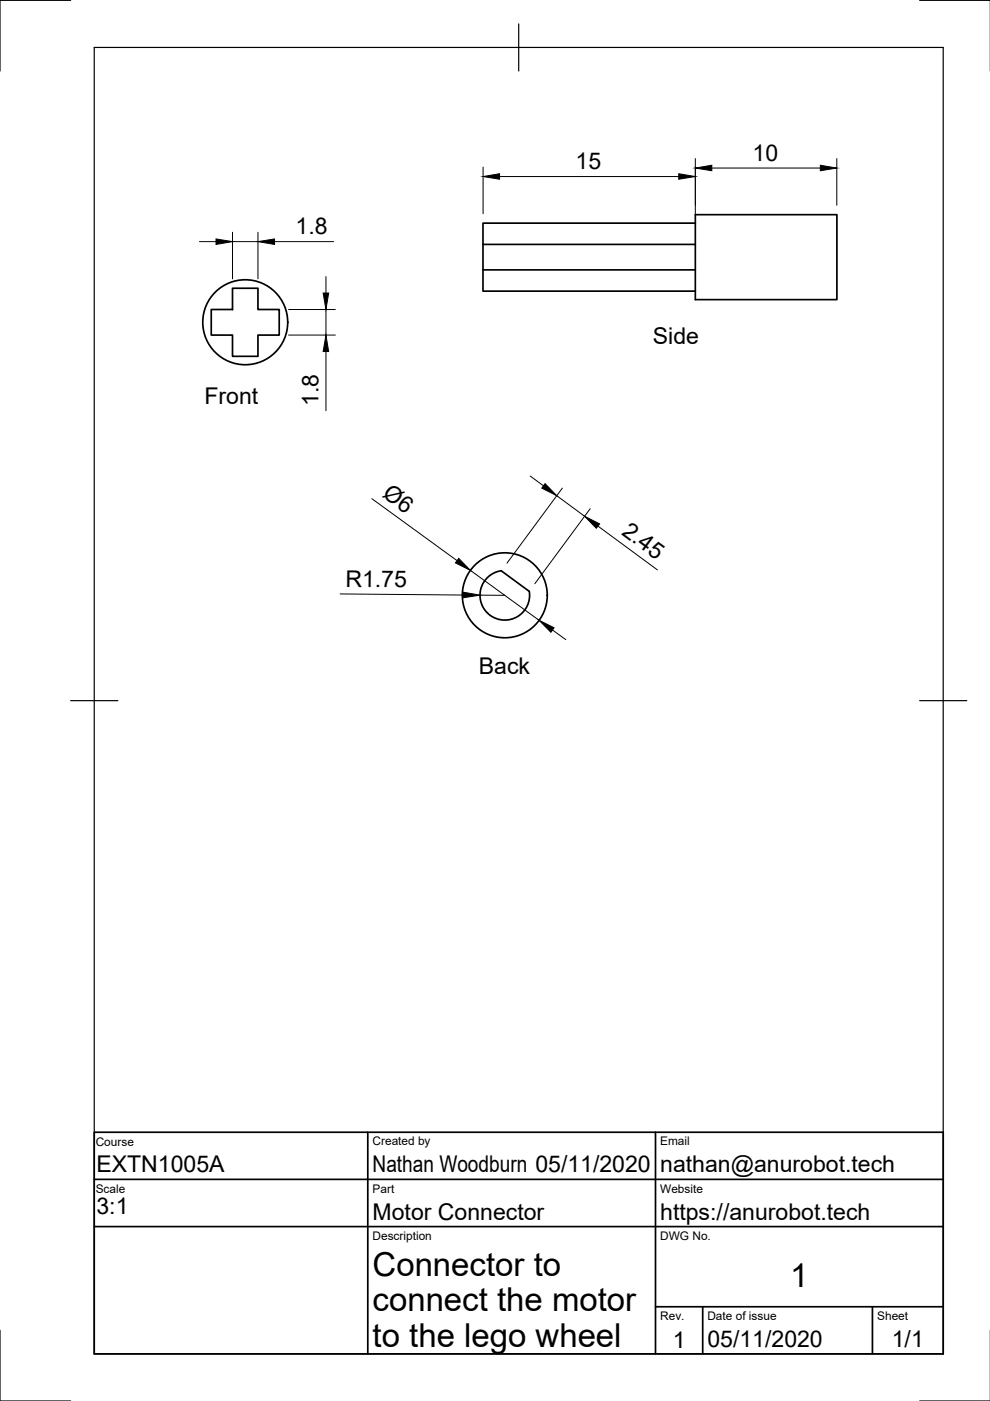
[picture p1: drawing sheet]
<svg xmlns="http://www.w3.org/2000/svg" width="210mm" height="297mm" viewBox="0 0 210 297" stroke-linecap="round" stroke-linejoin="round" font-family="sans-serif">
<!-- layer: Visible -->
<g fill="none" stroke="#000" stroke-width=".36">
<path d="M102.4 51.8v5.4h45M102.4 57.2v4.5h45M147.4 47.3h-45v4.5h45M147.4 45.5h30v18h-30zM49.3 61.1h5.4v4.5h4.5v5.4h-4.5v4.6h-5.4v-4.6h-4.5v-5.4h4.5zM103.5 122.3a5.3 5.3 0 0 1 2.8-1.3l5.9 4.4a5.3 5.3 0 0 1-6.9 5.8 5.3 5.3 0 0 1-1.8-8.9z"/>
<circle cx="52" cy="68.3" r="9"/>
<circle cx="107" cy="126.2" r="9"/>
</g>
<!-- layer: Border -->
<path d="M15 .1h-15v15M20 10.1h180v276.9h-180zM110 5.1v10M195 .1h15M15 148.6h10M195 148.6h10M0 282.1v14.9h15M195 297h15" fill="none" stroke="#000" stroke-width=".25"/>
<!-- layer: TitleBlock -->
<path d="M20 240.1h180v46.9h-180zM20 250h180M78 240.1v46.9M139 240.1v46.9M20 260.1h180M139 277.1h61M149 277.1v9.9M185 277.1v9.9" fill="none" stroke="#000" stroke-width=".36"/>
<!-- layer: Dimensions -->
<g fill="none" stroke="#000" stroke-width=".21">
<path d="M102.4 35.4v9.9M105.9 37.4h38M147.4 33.6v11.7M150.9 35.6h23M177.4 33.6v9.9M42.3 51.2h3.5M49.3 49.2v9.9M49.3 51.2h5.4M54.7 49.2v9.9M58.2 51.2h12.5M69.1 58.6v3.5M61.2 65.6h9.9"/>
<path d="M61.2 71h9.9M69.1 65.6v5.4M69.1 74.5v12.6M78.8 105.7l18.1 13.2M112.4 100.9l2.8 2.1M118 105.1l6 4.4M119.2 103.5l-11.7 15.9M125.1 107.9l-11.7 15.9M126.8 111.5l12.6 9.3M72.1 125.9l26.2 .3M99.7 120.9l14.6 10.6M101.8 126.2h5.2"/>
<path d="M117.1 133.6l2.9 2"/>
</g>
<g fill="#000" stroke="#000" stroke-width=".21">
<path d="M102.4 37.4l3.5-.6v1.2zM143.9 36.8l3.5 .6-3.5 .6zM147.4 35.6l3.5-.6v1.2zM173.9 35l3.5 .6-3.5 .6zM45.8 50.7l3.5 .5-3.5 .6zM54.7 51.2l3.5-.5v1.1zM68.5 62.1h1.2l-.6 3.5zM69.1 71l.6 3.5h-1.2zM97.3 118.4l2.4 2.5-3.1-1.6zM115.6 102.5l2.4 2.6-3.1-1.6zM124 109.5l3.1 1.6-.7 .9zM98.3 125.6l3.5 .6-3.5 .5z"/>
<path d="M114.3 131.5l3.2 1.6-.7 1z"/>
</g>
<g font-size="7">
<text x="79" y="270.6">Connector to</text>
<text x="167.5" y="273">1</text>
<text x="79" y="278.1">connect the motor</text>
<text x="79" y="285.5">to the lego wheel</text>
</g>
<g font-size="4.9">
<text x="122" y="35.9">15</text>
<text x="159.6" y="34.1">10</text>
<text x="62.7" y="49.7">1.8</text>
<text x="138.4" y="73">Side</text>
<text x="43.3" y="85.6">Front</text>
<text x="67.5" y="86.1" transform="rotate(-90 67.5 86.1)">1.8</text>
<text x="80.9" y="105.2" transform="rotate(36 80.9 105.2)">Ø6</text>
<text x="131.6" y="113.2" transform="rotate(36 131.6 113.2)">2.45</text>
<text x="73.2" y="124.4">R1.75</text>
<text x="101.5" y="142.9">Back</text>
<text x="20.4" y="248.5">EXTN1005A</text>
<text x="79" y="248.5">Nathan Woodburn 05/11/2020</text>
<text x="140" y="248.5">nathan@anurobot.tech</text>
<text x="20.4" y="257.5">3:1</text>
<text x="79" y="258.6">Motor Connector</text>
<text x="140" y="258.6">https://anurobot.tech</text>
<text x="142.6" y="285.7">1</text>
<text x="150" y="285.5">05/11/2020</text>
<text x="189.1" y="285.7">1/1</text>
</g>
<g font-size="2.5">
<text x="20.3" y="243">Course</text>
<text x="79" y="242.9">Created by</text>
<text x="140" y="242.9">Email</text>
<text x="20.3" y="253">Scale</text>
<text x="79" y="252.8">Part</text>
<text x="140" y="252.8">Website</text>
<text x="79" y="262.9">Description</text>
<text x="140" y="262.9">DWG No.</text>
<text x="140" y="279.9">Rev.</text>
<text x="150" y="279.9">Date of issue</text>
<text x="186" y="279.9">Sheet</text>
</g>
</svg>
